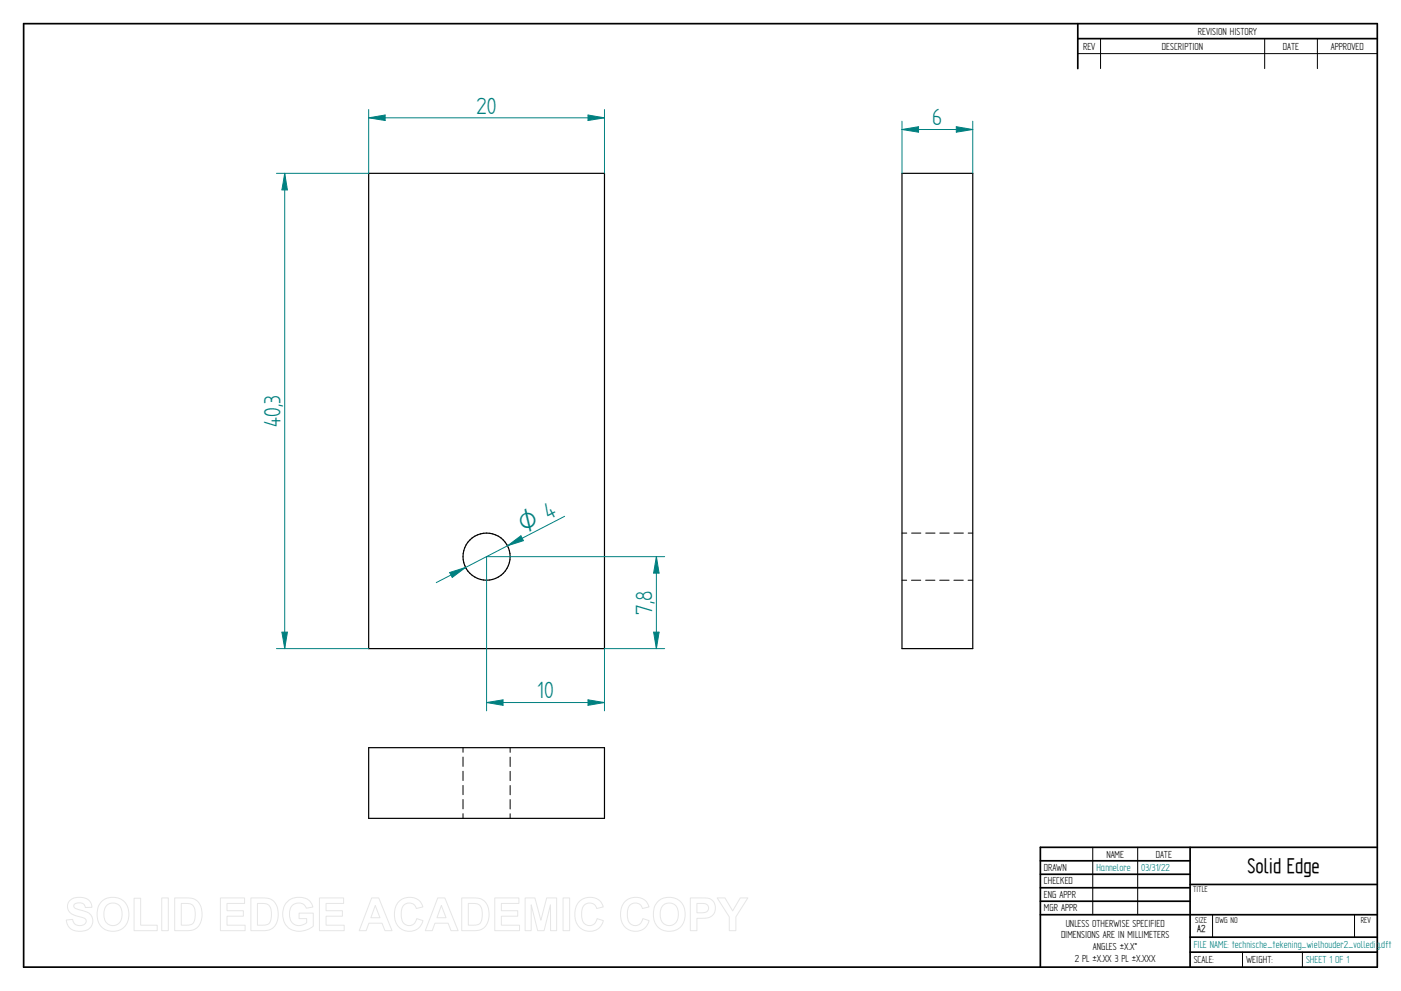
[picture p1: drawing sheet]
<svg xmlns="http://www.w3.org/2000/svg" width="594mm" height="420mm" viewBox="0 0 594 420" stroke-linecap="round" stroke-linejoin="round" font-family="sans-serif">
<g fill="none" stroke="#000" stroke-width=".72">
<path d="M10 10h574v400h-574zM457 10v19.1M457 16.4h127M504.6 359.2v50.8M584 359.2h-142.9v50.8M441.1 365h63.5M441.1 370.7h63.5M441.1 376.4h63.5M504.6 375h79.4M441.1 382.1h63.5M441.1 387.8h142.9M504.6 397.3h79.4"/>
<path d="M504.6 403.7h79.4"/>
</g>
<g fill="none" stroke="#000" stroke-width=".42">
<path d="M466.7 16.4v12.7M536.3 16.4v12.7M558.6 16.4v12.7M457 22.7h127M382.5 226h2M386.5 226h4M392.6 226h3.9M398.5 226h4M404.5 226h4M410.5 226h2M382.5 246h2M386.5 246h3.9"/>
<path d="M392.5 246h3.9M398.5 246h4M404.5 246h4M410.5 246h2M196.3 317v1.9M216.3 317v2M196.3 321v4M196.3 327v3.9M196.3 333v3.9M196.3 339v3.9M216.3 321v4M216.3 327v4"/>
<path d="M216.3 333v4M216.3 339v4M196.3 345v2M216.3 345v2M463.4 359.2v28.6M482.4 359.2v28.6M514.2 387.9v9.4M574.4 387.9v9.4M526.9 403.7v6.3M552.3 403.7v6.3"/>
</g>
<g fill="none" stroke="#000" stroke-width=".51">
<path d="M156.3 73.5h100v201.5h-100zM382.5 73.5h30v201.5h-30zM156.3 317h100v30h-100z"/>
<circle cx="206.3" cy="236" r="10"/>
</g>
<path d="M156.3 46.4v27.1M249.3 48.8l7 1.2-7 1.1zM256.3 46.4v27.1" fill="none" stroke="#008080" stroke-width=".42"/>
<path d="M249.3 48.8l7 1.2-7 1.1z" fill="#008080"/>
<path d="M156.3 50l7-1.2v2.3z" fill="none" stroke="#008080" stroke-width=".42"/>
<path d="M156.3 50l7-1.2v2.3z" fill="#008080"/>
<path d="M156.3 50h100M117.2 73.5h39.1M120.7 73.5l1.2 7h-2.4zM117.2 275h39.1" fill="none" stroke="#008080" stroke-width=".42"/>
<path d="M120.7 73.5l1.2 7h-2.4z" fill="#008080"/>
<path d="M119.5 268h2.4l-1.2 7z" fill="none" stroke="#008080" stroke-width=".42"/>
<path d="M119.5 268h2.4l-1.2 7z" fill="#008080"/>
<path d="M120.7 73.5v201.5M239.4 218.9l-54.4 28.1M190.7 242.7l6.7-2.1-5.6 4.2z" fill="none" stroke="#008080" stroke-width=".42"/>
<path d="M190.7 242.7l6.7-2.1-5.6 4.2z" fill="#008080"/>
<path d="M215.2 231.4l5.7-4.2 1 2z" fill="none" stroke="#008080" stroke-width=".42"/>
<path d="M215.2 231.4l5.7-4.2 1 2z" fill="#008080"/>
<path d="M382.5 51.4v22.1M405.5 53.7l7 1.2-7 1.1zM412.5 51.4v22.1" fill="none" stroke="#008080" stroke-width=".42"/>
<path d="M405.5 53.7l7 1.2-7 1.1z" fill="#008080"/>
<path d="M382.5 54.9l7-1.2v2.3z" fill="none" stroke="#008080" stroke-width=".42"/>
<path d="M382.5 54.9l7-1.2v2.3z" fill="#008080"/>
<path d="M382.5 54.9h30M206.3 236h75.5M278.3 236l1.2 7h-2.4zM256.3 275h25.5" fill="none" stroke="#008080" stroke-width=".42"/>
<path d="M278.3 236l1.2 7h-2.4z" fill="#008080"/>
<path d="M277.1 268h2.4l-1.2 7z" fill="none" stroke="#008080" stroke-width=".42"/>
<path d="M277.1 268h2.4l-1.2 7z" fill="#008080"/>
<path d="M206.3 236v65.4M278.3 236v39M256.3 275v26.4M206.3 297.9l7-1.2v2.3z" fill="none" stroke="#008080" stroke-width=".42"/>
<path d="M206.3 297.9l7-1.2v2.3z" fill="#008080"/>
<path d="M249.3 296.7l7 1.2-7 1.1z" fill="none" stroke="#008080" stroke-width=".42"/>
<path d="M249.3 296.7l7 1.2-7 1.1z" fill="#008080"/>
<path d="M206.3 297.9h50" fill="none" stroke="#008080" stroke-width=".42"/>
<g fill="none" stroke="#e6e6e6" stroke-width=".42">
<path d="M29.8 381.7a6.6 6.6 0 0 1 8.5 .7l.7 2.3-2.8 .1a2.76 2.76 0 0 0-2.2-2 2.76 2.76 0 0 0-2.7 1.1 1.65 1.65 0 0 0 1.8 1.7l1.8 .4a4.4 4.4 0 0 1 4 2.5 4.4 4.4 0 0 1-.5 4.7 6.8 6.8 0 0 1-9.4-.4l-.9-2.7 2.7-.3a2.99 2.99 0 0 0 2.6 2.6 2.99 2.99 0 0 0 3.2-1.9 2.64 2.64 0 0 0-2.9-1.8 5 5 0 0 1-5.1-4.4l.4-1.6zM43.1 382.2a7 7 0 0 1 8.4-.8 7 7 0 0 1 3 7.8 6.8 6.8 0 0 1-8.1 5.5 6.8 6.8 0 0 1-5.1-8.3 6.2 6.2 0 0 1 1.8-4.2zM45.5 383.7a3.9 3.9 0 0 1 4.5-.3 3.9 3.9 0 0 1 1.8 4.2 4 4 0 0 1-3.9 4.8 4 4 0 0 1-3.8-4.8l.2-2.1zM56.8 380.8h2.8v11.5h7.1v2.3h-9.9zM68.6 380.7h2.8v13.9h-2.8zM74.1 380.7h5.1a5.8 5.8 0 0 1 6.5 6.4 6.1 6.1 0 0 1-6.4 7.5h-5.2zM76.9 383h1.8a3.4 3.4 0 0 1 4.1 4l-.1 1.8a3.1 3.1 0 0 1-3.8 3.5h-2zM93.5 380.7h10.2v2.3h-7.4v3.1h6.9v2.4h-6.9v3.8h7.7v2.3h-10.5zM106.4 380.7h5.1a5.8 5.8 0 0 1 6.5 6.4 6.1 6.1 0 0 1-6.4 7.5h-5.2zM109.2 383h1.8a3.4 3.4 0 0 1 4.1 4l-.1 1.8a3.1 3.1 0 0 1-3.8 3.5h-2zM121.9 382.2a7.4 7.4 0 0 1 9.7 .1l1.1 2.3-2.8 .5a3.8 3.8 0 0 0-4.7-2 3.8 3.8 0 0 0-2.4 4.4 4.3 4.3 0 0 0 2.2 4.5 4.3 4.3 0 0 0 5-.8v-1.7h-3.2v-2.4h6v5.5a8.1 8.1 0 0 1-11.8-.8 8.4 8.4 0 0 1 .9-9.6zM135.5 380.7h10.2v2.3h-7.4v3.1h6.9v2.4h-6.9v3.8h7.7v2.3h-10.5z"/>
<path d="M157.6 380.7h3l5.6 13.9h-3l-1.2-3.2h-5.6l-1.1 3.2h-3zM159.1 383.9l2 5.2h-3.8zM169 382.4a6 6 0 0 1 10.3 2.1l-2.8 .7a3.3 3.3 0 0 0-3.9-2.2 3.3 3.3 0 0 0-2.4 3.8 4.6 4.6 0 0 0 2.4 5.5 3.2 3.2 0 0 0 4.1-2.8l2.7 .8a6.2 6.2 0 0 1-7.3 4.4 6.2 6.2 0 0 1-4.8-7 7.6 7.6 0 0 1 1.7-5.3zM185.6 380.7h3l5.7 13.9h-3l-1.3-3.2h-5.6l-1.1 3.2h-3zM187.1 383.9l2 5.2h-3.8zM195.8 380.7h5.1a5.8 5.8 0 0 1 6.5 6.4 6.1 6.1 0 0 1-6.4 7.5h-5.2zM198.6 383h1.8a3.4 3.4 0 0 1 4.1 4v1.8a3.1 3.1 0 0 1-3.8 3.5h-2.1zM209.8 380.7h10.2v2.3h-7.4v3.1h6.9v2.4h-6.9v3.8h7.7v2.3h-10.5zM222.7 380.7h4.1l2.6 9.4 2.4-9.4h4.2v13.9h-2.5l-.1-11-2.7 11h-2.7l-2.8-11v11h-2.5zM238.8 380.7h2.7v13.9h-2.7zM245.5 382.4a6 6 0 0 1 10.3 2.1l-2.8 .7a3.3 3.3 0 0 0-3.9-2.2 3.3 3.3 0 0 0-2.4 3.8 4.6 4.6 0 0 0 2.4 5.5 3.2 3.2 0 0 0 4.1-2.8l2.7 .8a6.2 6.2 0 0 1-7.3 4.4 6.2 6.2 0 0 1-4.9-7 7.6 7.6 0 0 1 1.8-5.3zM264.9 382.4a6 6 0 0 1 10.3 2.1l-2.8 .7a3.3 3.3 0 0 0-3.9-2.2 3.3 3.3 0 0 0-2.5 3.8 4.6 4.6 0 0 0 2.5 5.5 3.2 3.2 0 0 0 4.1-2.8l2.6 .8a6.2 6.2 0 0 1-7.2 4.4 6.2 6.2 0 0 1-4.9-7 7.6 7.6 0 0 1 1.8-5.3z"/>
<path d="M279 382.2a7 7 0 0 1 8.3-.8 7 7 0 0 1 3.1 7.8 6.8 6.8 0 0 1-8.1 5.5 6.8 6.8 0 0 1-5.2-8.3 6.2 6.2 0 0 1 1.9-4.2zM281.4 383.7a3.9 3.9 0 0 1 4.5-.3 3.9 3.9 0 0 1 1.7 4.2 4 4 0 0 1-3.8 4.8 4 4 0 0 1-3.9-4.8l.3-2.1zM292.7 380.7h5.3a4.4 4.4 0 0 1 5.4 4.4 4.4 4.4 0 0 1-5.4 4.2h-2.5v5.3h-2.8zM295.5 383h1.9a2.14 2.14 0 0 1 2.6 .7 2.14 2.14 0 0 1 0 2.6l-1.4 .6-3.1 .1zM304.1 380.7h3.3l3.3 5.5 3.2-5.5h3.2l-5.1 8v5.9h-2.8v-5.9z"/>
</g>
<g font-size="11.3" fill="#008080">
<text x="202.1" y="48.2">20</text>
<text x="395.3" y="53.1">6</text>
<text x="118.9" y="180.8" transform="rotate(-90 118.9 180.8)">40,3</text>
<text x="276.6" y="260.6" transform="rotate(-90 276.6 260.6)">7,8</text>
<text x="227.8" y="296.1">10</text>
</g>
<text font-size="10.8" fill="#008080" x="222.1" y="225.9" transform="rotate(-27 222.1 225.9)">O 4</text>
<text font-size="10.1" x="529" y="370.2">Solid Edge</text>
<g font-size="4.9">
<text x="507.9" y="14.7">REVISION HISTORY</text>
<text x="459.3" y="21">REV</text>
<text x="492.7" y="21">DESCRIPTION</text>
<text x="544" y="21">DATE</text>
<text x="564.3" y="21">APPROVED</text>
<text x="469.1" y="363.6">NAME</text>
<text x="490.1" y="363.6">DATE</text>
<text x="442.7" y="369.3">DRAWN</text>
<text x="442.7" y="375">CHECKED</text>
<text x="442.7" y="380.7">ENG APPR</text>
<text x="442.7" y="386.4">MGR APPR</text>
<text x="451.9" y="392.9">UNLESS OTHERWISE SPECIFIED</text>
<text x="449.9" y="397.9">DIMENSIONS ARE IN MILLIMETERS</text>
<text x="455.7" y="407.8">2 PL ±X.XX 3 PL ±X.XXX</text>
<text x="463.5" y="402.9">ANGLES ±X.X°</text>
<text x="506.2" y="408.3">SCALE:</text>
<text x="528.4" y="408.3">WEIGHT:</text>
</g>
<g font-size="4.9" fill="#008080">
<text x="464.9" y="369.3">Hannelore</text>
<text x="483.9" y="369.3">03/31/22</text>
<text x="506.2" y="402">FILE NAME: technische_tekening_wielhouder2_volledig.dft</text>
<text x="553.8" y="408.4">SHEET 1 OF 1</text>
</g>
<text font-size="4.8" x="507.7" y="395.3">A2</text>
<g font-size="4.1">
<text x="505.9" y="378.3">TITLE</text>
<text x="506.9" y="391.1">SIZE</text>
<text x="515.4" y="391.1">DWG NO</text>
<text x="577" y="391.1">REV</text>
</g>
</svg>
